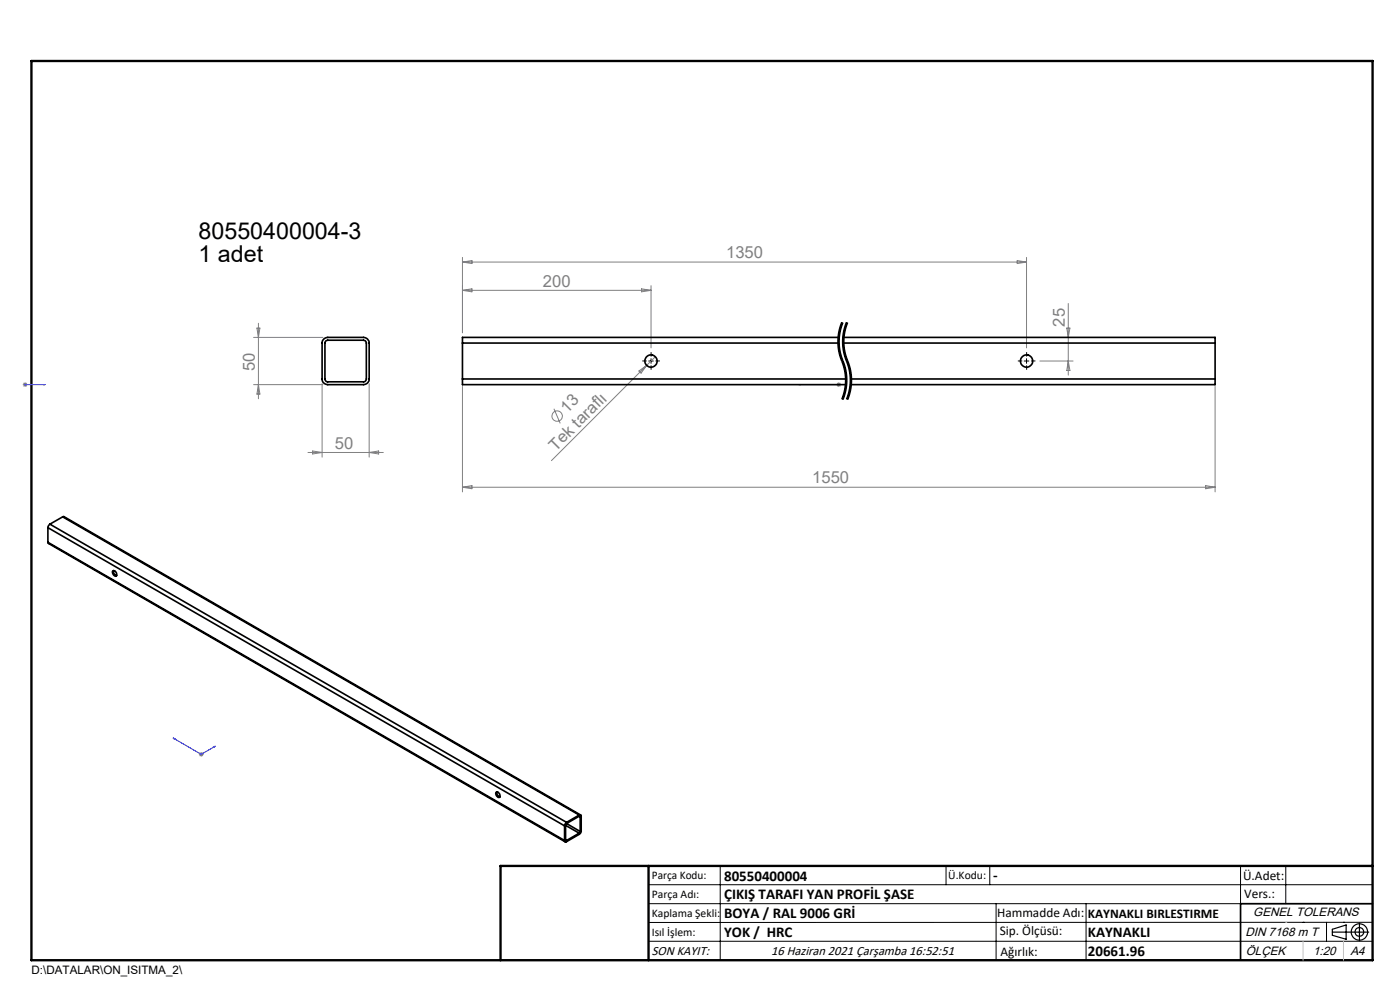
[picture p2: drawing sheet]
<svg xmlns="http://www.w3.org/2000/svg" width="297mm" height="210mm" viewBox="0 0 297 210" stroke-linecap="round" stroke-linejoin="round" font-family="sans-serif">
<g fill="none" stroke="#808080" stroke-width=".21">
<path d="M98.1 54.6v16M98.1 55.6l2-.3v.6zM98.1 55.6h119.7M215.8 55.3l2 .3-2 .3zM217.8 54.6v19.2M53.8 71.6h14.7M54.5 69.6h.6l-.3 2zM54.8 68.6v16M98.1 61.6l2-.3v.6zM98.1 61.6h40M135.5 78.7l1.7-1.2-1.2 1.7zM136.1 61.3l2 .3-2 .3z"/>
<path d="M138.1 60.6v13.2M139 75.7l-22 22M220.6 76.6h7M226.3 69.6h.7l-.4 2zM226.6 64.4v15.2M226.6 76.6l.4 2h-.7zM4.8 81.6h1M5 81.2l.7 .7M5.3 81.1v1M5.7 81.2l-.7 .7M53.8 81.6h14.7M54.8 81.6l.3 2h-.6z"/>
<path d="M65.3 96h16M66.3 95.7l2 .3-2 .3zM68.3 81.4v15.6M78.3 81.4v15.6M78.3 96l2-.3v.6zM98.1 82v22.3M117.5 86.7l1.4 3.1M177.4 81.6h1M177.6 81.2l.7 .7M177.9 81.1v1M178.3 81.2l-.7 .7M257.8 82v22.3"/>
<path d="M98.1 103.4h159.7M98.1 103.4l2-.4v.7zM255.8 103l2 .4-2 .3zM42.3 159.7l.7 .7M42.7 159.5v1M43 159.7l-.7 .7M42.2 160h1"/>
<circle cx="118.2" cy="88.3" r="1.09"/>
</g>
<path d="M178.7 68.4a10.6 10.6 0 0 0 0 8.2M178.7 76.6a10.6 10.6 0 0 1 0 8.1M179.7 68.4a10.6 10.6 0 0 0 0 8.2M179.7 76.6a10.6 10.6 0 0 1 0 8.1" fill="none" stroke="#000" stroke-width=".21" stroke-dasharray="6.3 1.3 1.3 1.3" stroke-dashoffset="4.1" stroke-linecap="butt"/>
<g fill="none" stroke="#000" stroke-width=".21">
<path d="M137.6 76.6h1M138.1 76.1v1M177.7 73v.4M177.7 73.4l.3 1.4M178 70.1l-.3 2.8M178 74.8l1 3.1M178.2 73.8l.1 1M178.3 74.7l.5 1.6M178.4 68.8l-.4 1.3M178.5 68.3l-.1 .5M178.7 68.4a11.2 11.2 0 0 0 .3 9 10.6 10.6 0 0 1-.3 7.3M178.7 73v.4"/>
<path d="M178.7 73.4l.4 1.9 .9 2.6M178.8 76.3l.1 .2zM178.9 68.5a10.4 10.4 0 0 0-.7 5.4M178.9 76.5l.7 2.7v2.9M179 77.9l.3 1.8M179.2 73.8l.1 1M179.3 79.7a10.4 10.4 0 0 1-.6 4.5M179.3 74.7a19.5 19.5 0 0 1 1.4 6l-.1 1.4M179.4 68.8a10.8 10.8 0 0 0-.7 4.1M179.5 68.3l-.1 .5M179.7 68.4a11.2 11.2 0 0 0 .3 9 10.6 10.6 0 0 1-.3 7.3M179.9 68.5a10.4 10.4 0 0 0-.7 5.4"/>
<path d="M180 77.9l.3 1.8M180.3 79.7a10.4 10.4 0 0 1-.3 3.7M217.3 76.6h1M217.8 76.1v1M178.7 84.2l-.2 .5M179.6 82.1l-.7 2.7M179.7 84.2l-.2 .5M180 83.4l-.3 .8M180.6 82.1l-.7 2.7M137.6 187.7h153.6M137.6 191.7h153.6M137.6 199.7h153.6"/>
<path d="M152.8 183.7v20M200.7 183.7v4M210 183.7v4M211.3 191.7v12M230.4 191.7v12M263.2 183.7v20M272.8 183.7v8M276.4 195.6h.1M281.4 195.6v4.1M285 195.6h.1M291.2 195.6l-153.6 .1"/>
</g>
<g fill="none" stroke="#000" stroke-width=".25">
<path d="M282.6 197.7h7.8M282.6 197.1l3-.9v3l-3-.8zM288.4 195.8v3.8M106.2 203.7h185"/>
<circle cx="288.4" cy="197.7" r="1.74"/>
<circle cx="288.4" cy="197.7" r=".93"/>
</g>
<path d="M5.2 81.6h.2zM5.3 81.6h.1M5.3 81.6h4.3M9.6 81.6h-.5h.5M169.5 81.6h.4h-.4M169.5 81.6h8.4M177.8 81.6h.2zM177.9 81.6h.1M36.7 156.6l.4 .1-.2 .1zM36.7 156.6l6 3.4 3-1.7M45.3 158.4l.4-.1-.2 .2z" fill="none" stroke="#00f" stroke-width=".21"/>
<path d="M137.1 76.6h-.8M138.1 75.6v-.8M138.1 77.6v.8M139.1 76.6h.8M216.8 76.6h-.8M217.8 75.6v-.8M217.8 77.6v.8M218.8 76.6h.8" fill="none" stroke="#000" stroke-width=".21" stroke-dasharray="15.2 1.3 1.3 1.3"/>
<path d="M291.2 191.7h-28v12" fill="none" stroke="#000" stroke-width=".35"/>
<path d="M6.7 12.9h284.5v190.8h-284.5zM137.6 183.7v20M291.2 183.7h-185v20" fill="none" stroke="#000" stroke-width=".5"/>
<path d="M276.4 199.7v4M285 199.7v4" fill="none" stroke="#c0c0c0" stroke-width=".21"/>
<path d="M272.8 195.6h.1" fill="none" stroke="#c0c0c0" stroke-width=".25"/>
<g fill="#00f">
<path d="M177.8 81.6h.2zM169.5 81.6h.4z"/>
<path d="M9.1 81.6h.5zM5.2 81.6h.2z"/>
<path d="M45.3 158.4l.4-.1-.2 .2zM36.7 156.6l.4 .1-.2 .1z"/>
</g>
<g fill="none" stroke="#000" stroke-width=".35">
<path d="M68.7 71.9l.8-.3h7.6a1.2 1.2 0 0 1 1.2 1.2v7.6a1.2 1.2 0 0 1-1.2 1.2h-7.6a1.2 1.2 0 0 1-1.2-1.2v-7.8zM69.1 72.3l.4-.1h7.6a.6 .6 0 0 1 .6 .6v7.6a.6 .6 0 0 1-.6 .6h-7.6a.6 .6 0 0 1-.6-.6v-7.7zM98.1 72.8h79.8M98.1 72.8v7.6M177.9 71.6h-79.8v1.2M178.9 72.8h78.9M178.9 71.6h78.9v1.2M257.8 72.8v7.6M98.1 80.4v1.2h81.4M98.1 80.4h81.4M180.5 80.4h77.3M257.8 80.4v1.2h-77.4"/>
<path d="M10.2 115v.2l109.7 63.4M10.2 111.9l109.6 63.3M10.2 115l109.6 63.3M10.2 111.9v3.1M10.6 111.2l-.4 .7M10.6 111.2l109.6 63.2M13.3 109.6h.3l109.6 63.3M13.3 109.6l-2.7 1.6M13.3 109.6l109.6 63.3M24 121.1a.67 .67 0 0 1 .7 .3 .67 .67 0 0 1-.1 .8 .83 .83 0 0 1-.6-1.1zM24.1 121a.82 .82 0 0 0 .6 1.1M105.3 168a.73 .73 0 0 1 .6 1.1 .75 .75 0 0 1-.6-1.1z"/>
<path d="M105.4 168a.86 .86 0 0 0 .6 1M119.8 175.2v3.1M120 178.2l.2 .1M120 175.1v3.1M120 175.1l2.9 1.6M120.2 174.4l-.4 .8M120.2 174.7l-.2 .4M120.2 174.7l2.9 1.7M122.9 172.9a.27 .27 0 0 1 .3 0 .27 .27 0 0 1 .1 .2l-.1 3.6-3 1.8a.26 .26 0 0 1-.3 .1 .26 .26 0 0 1-.1-.3M122.9 173.1l.2 .2M122.9 172.9l-2.7 1.5M122.9 173.1l-2.7 1.6"/>
<path d="M122.9 176.7l-2.7 1.6M123.1 176.4l-.2 .3M123.1 173.3v3.1"/>
<circle cx="138.1" cy="76.6" r="1.31"/>
<circle cx="217.8" cy="76.6" r="1.3"/>
</g>
<g font-size="4.9">
<text x="42.1" y="50.7">80550400004-3</text>
<text x="42.1" y="55.7">1 adet</text>
</g>
<g font-size="3.5" fill="#808080">
<text x="154" y="54.8">1350</text>
<text x="115.2" y="60.8">200</text>
<text x="225.9" y="69.3" transform="rotate(-90 225.9 69.3)">25</text>
<text x="54" y="78.8" transform="rotate(-90 54 78.8)">50</text>
<text x="120.3" y="87.8" transform="rotate(-45 120.3 87.8)">13</text>
<text x="71" y="95.2">50</text>
<text x="117.9" y="95.8" transform="rotate(-45 117.9 95.8)">Tek taraflı</text>
<text x="172.3" y="102.5">1550</text>
</g>
<g font-size="3.2">
<text x="153.6" y="186.8">80550400004</text>
<text x="153.6" y="190.8">ÇIKIŞ TARAFI YAN PROFİL ŞASE</text>
<text x="210.7" y="186.6">-</text>
<text x="153.6" y="194.8">BOYA / RAL 9006 GRİ</text>
<text x="153.6" y="198.8">YOK / HRC</text>
<text x="230.8" y="198.7">KAYNAKLI</text>
<text x="230.8" y="202.8">20661.96</text>
</g>
<g font-size="2.8">
<text x="263.7" y="186.7">Ü.Adet:</text>
<text x="263.9" y="190.5">Vers.:</text>
<text x="211.5" y="194.5">Hammadde Adı:</text>
<text x="230.8" y="194.7">KAYNAKLI BIRLESTIRME</text>
<text x="138.3" y="202.6">SON KAYIT:</text>
<text x="163.6" y="202.6">16 Haziran 2021 Çarşamba 16:52:51</text>
<text x="212.1" y="198.4">Sip. Ölçüsü:</text>
<text x="212.2" y="202.7">Ağırlık:</text>
</g>
<g font-size="2.6">
<text x="265.9" y="194.4">GENEL TOLERANS</text>
<text x="264.2" y="198.5">DIN 7168 m T</text>
<text x="264.3" y="202.6">ÖLÇEK</text>
<text x="278.5" y="202.6">1:20</text>
<text x="286.5" y="202.6">A4</text>
</g>
<g font-size="2.5">
<text x="138.3" y="186.4">Parça Kodu:</text>
<text x="138.3" y="190.5">Parça Adı:</text>
<text x="201.2" y="186.5">Ü.Kodu:</text>
<text x="138.3" y="194.5">Kaplama Şekli:</text>
<text x="138.3" y="198.6">Isıl İşlem:</text>
<text x="6.7" y="206.7">D:\DATALAR\ON_ISITMA_2\</text>
</g>
</svg>
